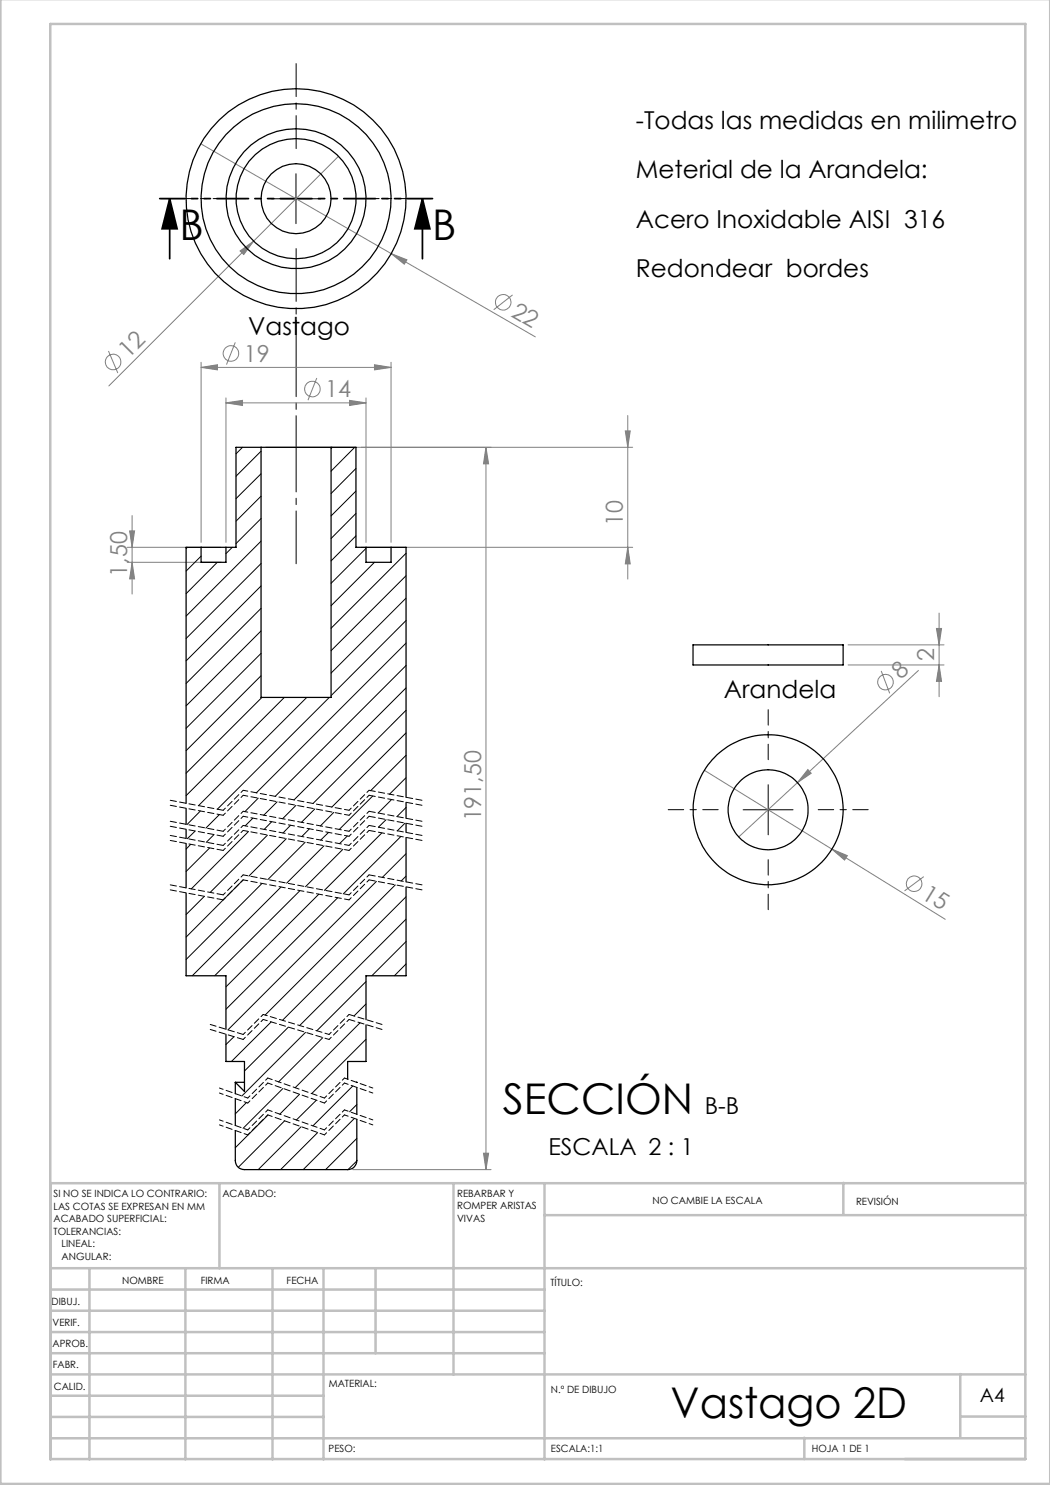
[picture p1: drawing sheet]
<svg xmlns="http://www.w3.org/2000/svg" width="210mm" height="297mm" viewBox="0 0 210 297" stroke-linecap="round" stroke-linejoin="round" font-family="sans-serif">
<g fill="none" stroke="#808080" stroke-width=".2">
<path d="M40.1 28.7l38.1 22M67.7 31.3l-45.9 45.9M48 50.2l2.7-2-1.9 2.7zM78.2 50.7l3.2 1.3-.5 .8zM78.2 50.7l28.9 16.7M102.5 59l-3.8 2.9M21.7 70.2l1.9 4.4M40.2 73.5l3.3-.5v1zM40.2 72.5v36M40.2 73.5h38M45.2 79.6v28.9M47.1 68.5l-1.8 4.4"/>
<path d="M63.4 75.6l-1.8 4.4M73.2 79.6v28.9M74.9 73l3.3 .5-3.3 .5zM78.2 72.5v36M45.2 80.6l3.3-.5v1zM45.2 80.6h28M53.2 89.5h73.3M69.9 80.1l3.3 .5-3.3 .5zM97.2 89.5l.5 3.3h-1zM97.2 89.5v144.4M125.1 86.2h.9l-.4 3.3zM125.6 83.1v32.7"/>
<path d="M25.4 109.5h18.8M25.4 112.5h18.8M25.9 106.2h1l-.5 3.3zM26.4 112.5l.5 3.3h-1zM26.4 103.1v15.7M72.2 109.5h54.3M125.6 109.5l.4 3.3h-.9zM169.6 133h19.2M169.6 129h19.2M176.2 134.2l1.7 4.5M183.7 134.1l-24.2 22.4M187.3 125.7h1l-.5 3.3z"/>
<path d="M187.8 122.6v16.7M187.8 133l.5 3.3h-1zM140.9 154.1l25.5 15.7M159.5 156.5l-11.8 10.9M161.6 153.9l.6 .8-2.7 1.8zM166.4 169.8l3.1 1.3-.6 .9zM166.4 169.8l22.7 14.1M184.7 175.3l-3.8 2.9M70.5 233.9h27.7M96.7 230.6h1l-.5 3.3z"/>
<circle cx="22.6" cy="72.4" r="1.57"/>
<circle cx="46.2" cy="70.7" r="1.55"/>
<circle cx="62.5" cy="77.8" r="1.55"/>
<circle cx="100.6" cy="60.5" r="1.55"/>
<circle cx="177.1" cy="136.4" r="1.56"/>
<circle cx="182.8" cy="176.7" r="1.56"/>
</g>
<path d="M33.9 39.8l1.5 6h-3zM33.9 39.8v11.9M84.5 39.8l1.5 6h-3zM84.5 39.8v11.9" fill="none" stroke="#000" stroke-width=".35"/>
<path d="M153.6 151.9v-10M143.6 161.9h-10M153.6 171.9v10M163.6 161.9h10" fill="none" stroke="#000" stroke-width=".2" stroke-dasharray="15.2 1.3 1.3 1.3" stroke-dashoffset="12.1"/>
<path d="M49.2 39.7h-17M59.2 29.7v-17M69.2 39.7h17" fill="none" stroke="#000" stroke-width=".2" stroke-dasharray="15.2 1.3 1.3 1.3" stroke-dashoffset="8.6"/>
<path d="M59.2 49.7v63.1" fill="none" stroke="#000" stroke-width=".2" stroke-dasharray="15.2 1.3 1.3 1.3" stroke-dashoffset="4.7"/>
<path d="M54.2 39.8h10M59.2 34.7v10M153.6 156.9v10.1M148.6 162h10" fill="none" stroke="#000" stroke-width=".2"/>
<g fill="none" stroke="#000" stroke-width=".2" stroke-dasharray="1.3 .6">
<path d="M44.6 180l-10.6-2M44.6 179l-10.6-2M44.6 170.1l-10.6-2M44.6 169.1l-10.6-2M44.6 163.1l-10.6-2M44.6 162.1l-10.6-2M44.6 167.3l-10.6-2M44.6 166.3l-10.6-2M84.4 178l-10.6-2M84.4 177l-10.6-2M84.4 168.1l-10.6-2M84.4 167.1l-10.6-2"/>
<path d="M84.4 161.1l-10.6-2M84.4 160.1l-10.6-2M84.4 165.3l-10.6-2M84.4 164.3l-10.6-2"/>
</g>
<g fill="none" stroke="#000" stroke-width=".2" stroke-dasharray="1.3 .6" stroke-dashoffset=".7">
<path d="M48.6 159.1l-4 4M48.6 158.1l-4 4M73.8 159.1l-4 4M73.8 158.1l-4 4M48.6 176l-4 4M48.6 175l-4 4M48.6 166.1l-4 4M48.6 165.1l-4 4M48.6 163.3l-4 4M48.6 162.3l-4 4M73.8 176l-4 4M73.8 175l-4 4"/>
<path d="M73.8 166.1l-4 4M73.8 165.1l-4 4M73.8 163.3l-4 4M73.8 162.3l-4 4M52.6 203.9l-4 4M52.6 202.9l-4 4M53.6 216.6l-4 4M53.6 215.6l-4 4M68.9 216.6l-4 4M68.9 215.6l-4 4M69.8 203.9l-4 4M69.8 202.9l-4 4"/>
<path d="M53.6 223l-4 4M53.6 222l-4 4M68.9 223l-4 4M68.9 222l-4 4"/>
</g>
<path d="M69.8 180l-21.2-4M69.8 179l-21.2-4M69.8 170.1l-21.2-4M69.8 169.1l-21.2-4M69.8 163.1l-21.2-4M69.8 162.1l-21.2-4M69.8 167.3l-21.2-4M69.8 166.3l-21.2-4M64.9 219.6l-11.3-4M64.9 220.6l-11.3-4M64.9 227l-11.3-4M64.9 226l-11.3-4" fill="none" stroke="#000" stroke-width=".2" stroke-dasharray="1.3 .6" stroke-dashoffset=".3"/>
<path d="M48.6 207.9l-6.6-2M48.6 206.9l-6.6-2M76.4 205.9l-6.6-2M76.4 204.9l-6.6-2" fill="none" stroke="#000" stroke-width=".2" stroke-dasharray="1.3 .6" stroke-dashoffset=".1"/>
<path d="M65.8 207.9l-13.2-4M65.8 206.9l-13.2-4" fill="none" stroke="#000" stroke-width=".2" stroke-dasharray="1.3 .6" stroke-dashoffset=".4"/>
<path d="M49.6 219.6l-5.7-2M74.6 218.6l-5.7-2M74.6 217.6l-5.7-2M49.6 220.6l-5.7-2M49.6 227l-5.7-2M49.6 226l-5.7-2M74.6 225l-5.7-2M74.6 224l-5.7-2" fill="none" stroke="#000" stroke-width=".2" stroke-dasharray="1.3 .6" stroke-dashoffset=".5"/>
<path d="M86.5 39.7h-54.6" fill="none" stroke="#000" stroke-width=".35" stroke-dasharray="6.3 1.3 1.3 1.3 1.3 1.3" stroke-dashoffset="1.3"/>
<g fill="none" stroke="#c0c0c0" stroke-width=".5">
<path d="M.1 -.1v296.9h209.9v-296.9M10.1 4.8h195v287h-195zM43.9 236.6v17M90.7 236.6v38.3M108.9 236.6v55.3M168.7 236.6v6.3M205.1 236.6h-195v55.3M10.1 253.6h195M10.1 257.9h98.8M17.9 253.6v38.3M37.1 253.6v38.3M54.5 253.6v38.3"/>
<path d="M64.7 253.6v38.3M75.1 253.6v17M108.9 243h96.2M10.1 270.6h98.8M10.1 266.4h98.8M10.1 262.1h98.8M10.1 279.1h54.6M10.1 274.9h195M192.1 274.8v12.7M10.1 287.7h195M10.1 283.4h54.6M160.9 287.5v4.3"/>
<path d="M192.1 283.3h13"/>
</g>
<path d="M84.5 39.8l1.5 6h-3zM33.9 39.8l1.5 6h-3z" fill="#000"/>
<g fill="#808080">
<path d="M161.6 153.9l.6 .8-2.7 1.8z"/>
<path d="M48 50.2l2.7-2-1.9 2.7z"/>
<path d="M166.4 169.8l3.1 1.3-.6 .9z"/>
<path d="M78.2 50.7l3.2 1.3-.5 .8z"/>
<path d="M69.9 80.1l3.3 .5-3.3 .5zM45.2 80.6l3.3-.5v1z"/>
<path d="M74.9 73l3.3 .5-3.3 .5zM40.2 73.5l3.3-.5v1z"/>
<path d="M187.8 133l.5 3.3h-1zM187.3 125.7h1l-.5 3.3z"/>
<path d="M125.6 109.5l.4 3.3h-.9zM125.1 86.2h.9l-.4 3.3z"/>
<path d="M25.9 106.2h1l-.5 3.3zM26.4 112.5l.5 3.3h-1z"/>
<path d="M97.2 89.5l.5 3.3h-1zM96.7 230.6h1l-.5 3.3z"/>
</g>
<g fill="none" stroke="#000" stroke-width=".25">
<path d="M52.2 89.5h14M52.2 89.5h-5v20h-2M52.2 89.5v50h14v-50M66.2 89.5h5v20h2M40.2 109.5h5M40.2 109.5h-3v51.2M40.2 109.5v3h5v-3M73.2 109.5h5M73.2 109.5v3h5v-3M78.2 109.5h3v50M138.6 129h30v4h-30zM37.2 161.7v3.2"/>
<path d="M37.2 165.9v1.8M37.2 168.7v8.9M37.2 178.6v16.6h8v10.7M81.2 177.4v17.8h-8v8.7M81.2 160.5v3.2M81.2 164.7v1.8M81.2 167.5v8.9M45.2 206.9v5.4h3.7v6l-1.8-1.8M47.1 216.5h1.8M47.1 216.5v2.3M47.1 219.7v5.4M71.3 216.5h.1"/>
<path d="M71.4 217.5v5.4M73.2 205v7.3h-3.7v3.6M71.4 223.9v8.2a1.81 1.81 0 0 1-1.9 1.8h-20.6a1.81 1.81 0 0 1-1.8-1.8v-6"/>
<circle cx="59.2" cy="39.7" r="22"/>
<circle cx="59.2" cy="39.7" r="7"/>
<circle cx="59.2" cy="39.7" r="19"/>
<circle cx="59.2" cy="39.7" r="12"/>
<circle cx="59.2" cy="39.7" r="14"/>
<circle cx="153.6" cy="161.9" r="8"/>
<circle cx="153.6" cy="162" r="15"/>
</g>
<g fill="none" stroke="#000" stroke-width=".2">
<path d="M48.5 89.5l-1.3 1.3M52.2 90.2l-5 5M52.2 94.8l-5 4.9M52.2 99.2l-5 5M66.5 89.5l-.3 .2M70.9 89.5l-4.7 4.7M71.2 93.7l-5 5M71.2 98.2l-5 5M37.5 109.5l-.3 .2M40.2 111.2l-3 3M43.5 112.5l-6.3 6.2M46.5 109.5l-1.3 1.2"/>
<path d="M52.2 103.7l-5 5M52.2 108.2l-15 15M52.2 112.7l-15 15M52.2 117.2l-15 15M71.2 102.7l-5 5M71.2 107.2l-5 5M73.2 109.7l-7 7M74.9 112.5l-8.7 8.6M81.2 110.7l-15 15M81.2 115.1l-15 15M81.2 119.6l-15 15M52.2 121.7l-15 15"/>
<path d="M52.2 126.2l-15 15M52.2 130.7l-15 15M52.2 135.1l-15 15M52.4 139.5l-15.2 15.2M56.9 139.5l-19.7 19.6M61.3 139.5l-21.6 21.6M65.9 139.5l-22.4 22.4M81.2 124.1l-15 15M81.2 128.6l-29.9 30M81.2 133.1l-26.2 26.2M81.2 137.6l-22.4 22.4M51.6 159.6l-2.6 2.7"/>
<path d="M74.5 159.2l-6.7 6.7M78.3 159.9l-2.7 2.7M81.2 142.1l-18.6 18.6M81.2 146.6l-14.8 14.8M81.2 151.1l-7.1 7M81.2 155.5l-3.3 3.4M38.1 168.9l-.9 .9M39 166.2l-1.5 1.5M40.1 162.2l-2.7 2.7M40.9 179.3l-3.7 3.6M41.9 169.6l-4.7 4.7M42.8 166.9l-1.6 1.6"/>
<path d="M43.9 162.9l-2.7 2.7M48.6 176l-11.4 11.4M49.7 166.3l-11.5 11.5M50.6 163.7l-1.6 1.5M52.4 176.7l-15.2 15.2M53.5 167l-11.5 11.5M54.3 164.4l-1.5 1.5M55.4 160.4l-2.7 2.7M56.2 177.4l-17.7 17.8M57.3 167.7l-7.5 7.5M58.1 165.1l-1.5 1.5M59.2 161.1l-2.7 2.7"/>
<path d="M60 178.1l-17.1 17.1M61 168.4l-7.4 7.5M61.9 165.8l-1.5 1.5M63 161.8l-2.7 2.7M63.7 178.9l-18.5 18.5M64.8 169.2l-7.5 7.4M65.7 166.5l-1.6 1.5M66.7 162.5l-2.6 2.7M67.5 179.6l-22.3 22.3M68.6 169.9l-7.5 7.4M69.5 167.2l-1.6 1.5M75.3 176.3l-29.7 29.7"/>
<path d="M76.4 166.6l-11.5 11.5M77.2 163.9l-1.5 1.5M79.1 177l-26.1 26M80.2 167.3l-11.5 11.5M81 164.6l-1.6 1.6M81.2 161.5l-1.8 1.8M81.2 170.7l-4.8 4.8M81.2 175.2l-1 1M81.2 179.3l-24.7 24.8M73.2 196.3l-9.8 9.9M81.2 183.8l-21.3 21.3M81.2 188.3l-6.8 6.9"/>
<path d="M81.2 192.8l-2.3 2.4M46.8 207.4l-1.6 1.5M54.2 204.4l-7.9 7.9M56.6 217.7l-8 8M57.6 205.5l-8.7 8.7M59.9 218.9l-3.9 3.9M61.1 206.5l-12.7 12.7M64.6 207.5l-8.9 8.9M70.6 217.2l-8 8M72 204.6l-13 13M73.2 200.8l-2.4 2.4M73.2 207.9l-10.9 10.8"/>
<path d="M49.3 220.5l-2.2 2.3M53.6 223l-6.5 6.5M56.9 224.2l-9.2 9.3M60.2 225.4l-8.6 8.5M63.3 220.1l-4 3.9M63.5 226.5l-7.4 7.4M70.9 223.7l-10.3 10.2M71.4 220.9l-1.5 1.5M71.4 227.7l-6.3 6.2M71.4 232.2l-1.8 1.7"/>
</g>
<g font-size="8.5">
<text x="35.9" y="48">B</text>
<text x="86.4" y="48">B</text>
<text x="100.6" y="222.7">SECCIÓN</text>
<text x="134.1" y="283.5">Vastago 2D</text>
</g>
<g font-size="4.9">
<text x="127.2" y="25.8">-Todas las medidas en milimetro</text>
<text x="127.2" y="35.7">Meterial de la Arandela:</text>
<text x="127.2" y="45.5">Acero Inoxidable AISI 316</text>
<text x="127.2" y="55.4">Redondear bordes</text>
<text x="49.6" y="66.9">Vastago</text>
<text x="144.8" y="139.5">Arandela</text>
</g>
<g font-size="4.7" fill="#808080">
<text x="102" y="63.2" transform="rotate(30 102 63.2)">22</text>
<text x="25.7" y="71.8" transform="rotate(-45 25.7 71.8)">12</text>
<text x="48.8" y="72.4">19</text>
<text x="65.1" y="79.5">14</text>
<text x="124.6" y="105.2" transform="rotate(-90 124.6 105.2)">10</text>
<text x="25.4" y="115.3" transform="rotate(-90 25.4 115.3)">1,50</text>
<text x="180.2" y="135.9" transform="rotate(-43 180.2 135.9)">8</text>
<text x="186.8" y="132.3" transform="rotate(-90 186.8 132.3)">2</text>
<text x="96.2" y="164.3" transform="rotate(-90 96.2 164.3)">191,50</text>
<text x="184.1" y="179.5" transform="rotate(32 184.1 179.5)">15</text>
</g>
<g font-size="4.7">
<text x="141" y="222.7">B-B</text>
<text x="109.7" y="230.9">ESCALA 2 : 1</text>
</g>
<text font-size="3.9" x="196" y="280.4">A4</text>
<g font-size="2">
<text x="10.7" y="239.5">SI NO SE INDICA LO CONTRARIO:</text>
<text x="44.5" y="239.5">ACABADO:</text>
<text x="91.4" y="239.4">REBARBAR Y</text>
<text x="10.7" y="242">LAS COTAS SE EXPRESAN EN MM</text>
<text x="10.7" y="244.5">ACABADO SUPERFICIAL:</text>
<text x="91.4" y="241.9">ROMPER ARISTAS</text>
<text x="91.4" y="244.4">VIVAS</text>
<text x="130.5" y="240.8">NO CAMBIE LA ESCALA</text>
<text x="171.2" y="241">REVISIÓN</text>
<text x="10.7" y="247">TOLERANCIAS:</text>
<text x="12.3" y="249.5">LINEAL:</text>
<text x="12.3" y="252">ANGULAR:</text>
<text x="24.4" y="256.9">NOMBRE</text>
<text x="40.1" y="256.8">FIRMA</text>
<text x="57.3" y="256.8">FECHA</text>
<text x="110.1" y="257.1">TÍTULO:</text>
<text x="10.3" y="260.9">DIBUJ.</text>
<text x="10.5" y="269.3">APROB.</text>
<text x="10.5" y="265.2">VERIF.</text>
<text x="10.6" y="273.6">FABR.</text>
<text x="10.8" y="278">CALID.</text>
<text x="65.8" y="277.4">MATERIAL:</text>
<text x="110.2" y="278.5">N.º DE DIBUJO</text>
<text x="65.7" y="290.4">PESO:</text>
<text x="110.2" y="290.5">ESCALA:1:1</text>
<text x="162.4" y="290.4">HOJA 1 DE 1</text>
</g>
</svg>
